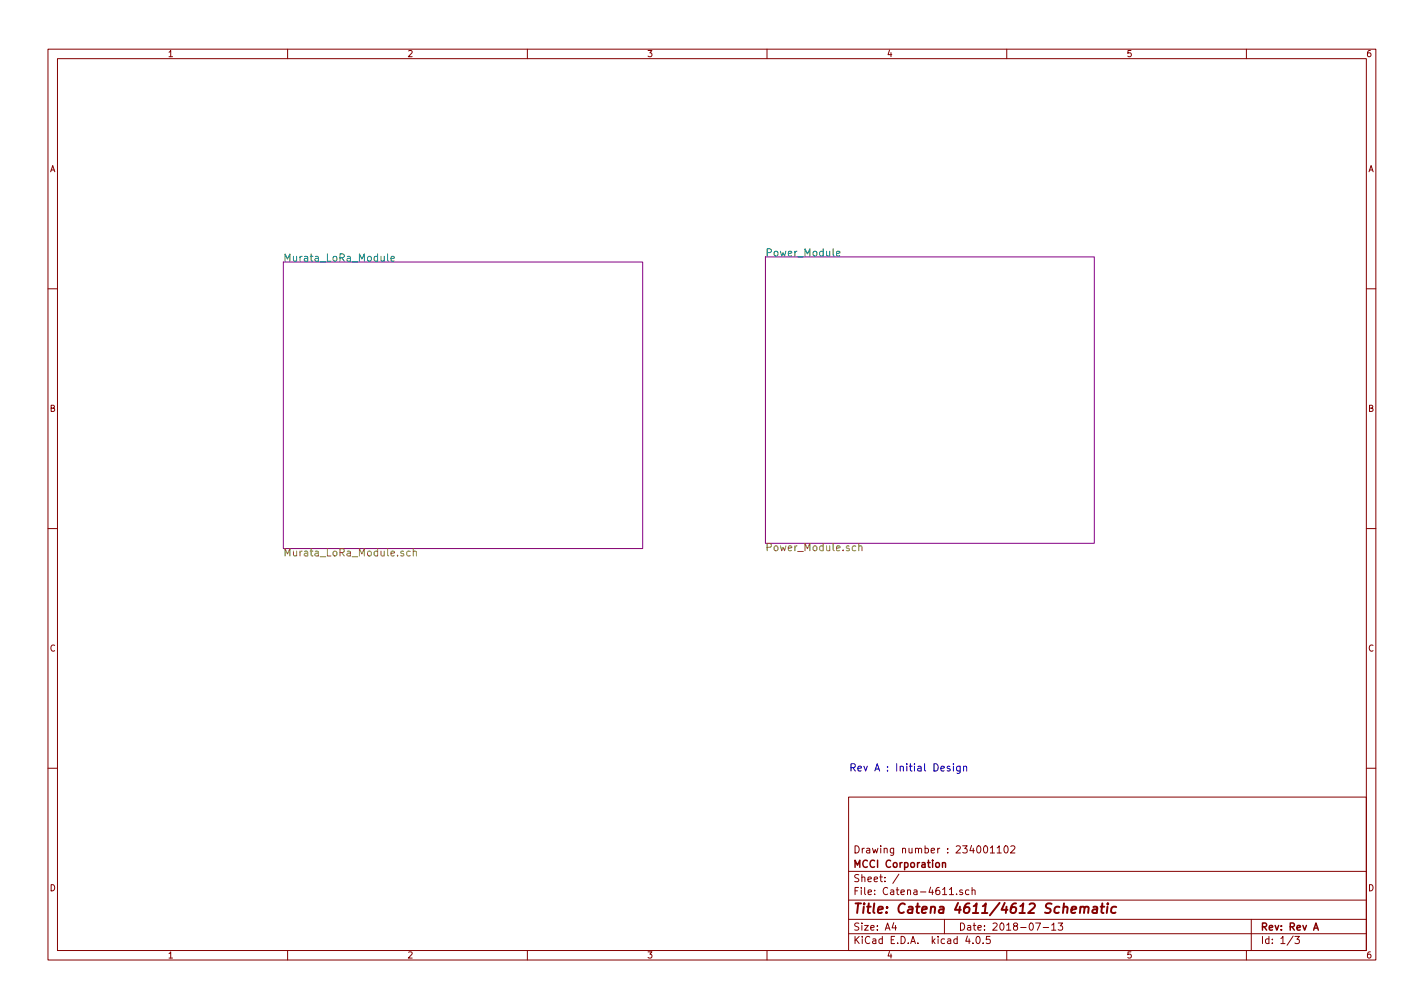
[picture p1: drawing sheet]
<svg xmlns="http://www.w3.org/2000/svg" width="297mm" height="210mm" viewBox="0 0 297 210" stroke-linecap="round" stroke-linejoin="round" font-family="sans-serif">
<g fill="none" stroke="#840000" stroke-width=".21">
<path d="M10 10.3h277v189.9h-277zM12 12.2h273v186.1h-273zM60 10.3v1.9M110 10.3v1.9M160 10.3v1.9M210 10.3v1.9M260 10.3v1.9M10 60.2h2M285 60.2h2M10 110.3h2M285 110.3h2M10 160.2h2"/>
<path d="M177 166.3h108v32h-108zM206.6 176.9l.4-.5v1.5M206.6 177.9h.8M208 176.9l.4-.5v1.5M208 177.9h.9M209.6 176.6l.2-.2a.8 .8 0 0 1 .5 .8 .8 .8 0 0 1-.5 .7l-.4-.5zM210.8 176.6l.6-.2 .3 .5-.9 1h.9M285 160.2h2M60 198.3v1.9M110 198.3v1.9M160 198.3v1.9M177 194.8h108"/>
<path d="M177 191.8h108M177 187.8h108M177 181.8h108M186.4 192.5l-.3 1h.9M186.8 193v1M187.5 182.3l-1.3 2M197 191.8v3M199.5 186.5v.1M200.8 185.7l-.4-.1-.2 .2 .1 .2 .5 .2v.3h-.6M201.8 195.2l-.4 1.1h1M202.1 185.7l-.4-.1-.3 .3 .1 .6 .2 .1 .4-.1M202.8 185.7l.2-.1 .4 .1v.9"/>
<path d="M202.8 185.1v1.5M202.9 196.7v.1M203.8 195.4l.1-.1a.8 .8 0 0 1 .6 .8 .8 .8 0 0 1-.6 .7 .97 .97 0 0 1-.1-1.4zM205.1 196.7v.1M206.5 195.3h-.7l-.1 .7h.7l.2 .2-.1 .5-.2 .1-.6-.1M210 198.3v1.9M216 192.5h1l-.6 1.5M217.6 193.5h1.1M219.4 193l.4-.5v1.5M219.4 194h.8M220.7 192.5h1l-.5 .6 .4 .1v.7l-.2 .1-.7-.1M260 198.3v1.9"/>
<path d="M261 191.8v6.5M269.7 195.2l-1.2 2M270.1 195.3h.9l-.5 .6 .5 .1v.7l-.2 .1-.7-.1"/>
</g>
<path d="M196.6 179.9v1M196.6 180.1l.2-.2 .4 .1v.9M274 194l.5-1.5 .5 1.5M274.1 193.6h.8" fill="none" stroke="#840000" stroke-width=".3"/>
<path d="M225.4 189.3l.3-.2 .5 .1-.1 1.2M225.4 189.1l-.2 1.3M226.2 189.4a.52 .52 0 0 1 .8-.2v1.2M228.1 189.2h.7v1.2M228.9 189.6l-.7 .1a.4 .4 0 0 0-.4 .3 .4 .4 0 0 0 .3 .4l.7-.1M229.6 189.1h.8M229.9 188.4l-.2 1.8 .1 .1 .4 .1M231 189.1l-.1 1.3M231.1 188.4v.2l.1-.1-.1-.1v.2M232.8 189.2l-.2-.1a.67 .67 0 0 0-.8 .4v.8l.3 .1 .6-.1" fill="none" stroke="#840000" stroke-width=".41"/>
<path d="M59.1 54.7h75v59.7h-75zM159.7 53.6h68.6v59.7h-68.6z" fill="none" stroke="#840084" stroke-width=".21"/>
<path d="M80.8 53v1.3l.3 .2M81.6 54l.7-.2-.1-.3h-.4l-.2 .2v.7h.6M174.5 52.9l.7-.1v-.3l-.5-.1-.2 .2 .1 .7h.6" fill="none" stroke="#008484" stroke-width=".21"/>
<path d="M85.6 115h-.5l-.3 .3 .2 .6h.6M86.2 115.1l.1-.1a.36 .36 0 0 1 .6 .2v.8M86.2 114.4v1.6M178.5 113.9h-.4l-.3 .3 .1 .6h.6M179.1 114l.1-.1a.36 .36 0 0 1 .6 .2v.8M179.1 113.4v1.5" fill="none" stroke="#848400" stroke-width=".21"/>
<path d="M198.1 159.9l-.3-.1-.2 .2v.2l.5 .2v.4h-.5M198.9 159.3v.2M198.9 159.8v1M200.3 159.8v1.3l-.3 .2h-.4M200.3 159.9l-.5-.1-.3 .3 .2 .7h.6M201 160l.1-.1a.36 .36 0 0 1 .6 .1v.8M201 159.8v1" fill="none" stroke="#0000c2" stroke-width=".21"/>
<text font-size="2.8" fill="#840000" x="178" y="190.5">Title: Catena 4611/4612 Schematic</text>
<g font-size="2.1" fill="#008484">
<text x="159.7" y="53.5">Power_Module</text>
<text x="59.1" y="54.6">Murata_LoRa_Module</text>
</g>
<g font-size="2.1" fill="#848400">
<text x="59.1" y="116">Murata_LoRa_Module.sch</text>
<text x="159.7" y="115">Power_Module.sch</text>
</g>
<text font-size="2.1" fill="#0000c2" x="177.2" y="160.9">Rev A : Initial Design</text>
<g font-size="2.1" fill="#840000">
<text x="178" y="178">Drawing number : 234001102</text>
<text x="178" y="184">Sheet: /</text>
<text x="178" y="181">MCCI Corporation</text>
<text x="178" y="186.7">File: Catena-4611.sch</text>
<text x="178" y="196.9">KiCad E.D.A. kicad 4.0.5</text>
<text x="178" y="194.1">Size: A4</text>
<text x="200" y="194.1">Date: 2018-07-13</text>
<text x="263" y="194.1">Rev: Rev A</text>
<text x="263" y="196.9">Id: 1/3</text>
</g>
<g font-size="1.8" fill="#840000">
<text x="35" y="11.9">1</text>
<text x="85" y="11.9">2</text>
<text x="135" y="11.9">3</text>
<text x="185" y="11.9">4</text>
<text x="235" y="11.9">5</text>
<text x="285" y="11.9">6</text>
<text x="10.4" y="35.9">A</text>
<text x="285.4" y="35.9">A</text>
<text x="10.4" y="85.9">B</text>
<text x="285.4" y="85.9">B</text>
<text x="10.4" y="135.9">C</text>
<text x="285.4" y="135.9">C</text>
<text x="10.4" y="185.9">D</text>
<text x="285.4" y="185.9">D</text>
<text x="35" y="199.9">1</text>
<text x="85" y="199.9">2</text>
<text x="135" y="199.9">3</text>
<text x="185" y="199.9">4</text>
<text x="235" y="199.9">5</text>
<text x="285" y="199.9">6</text>
</g>
</svg>
